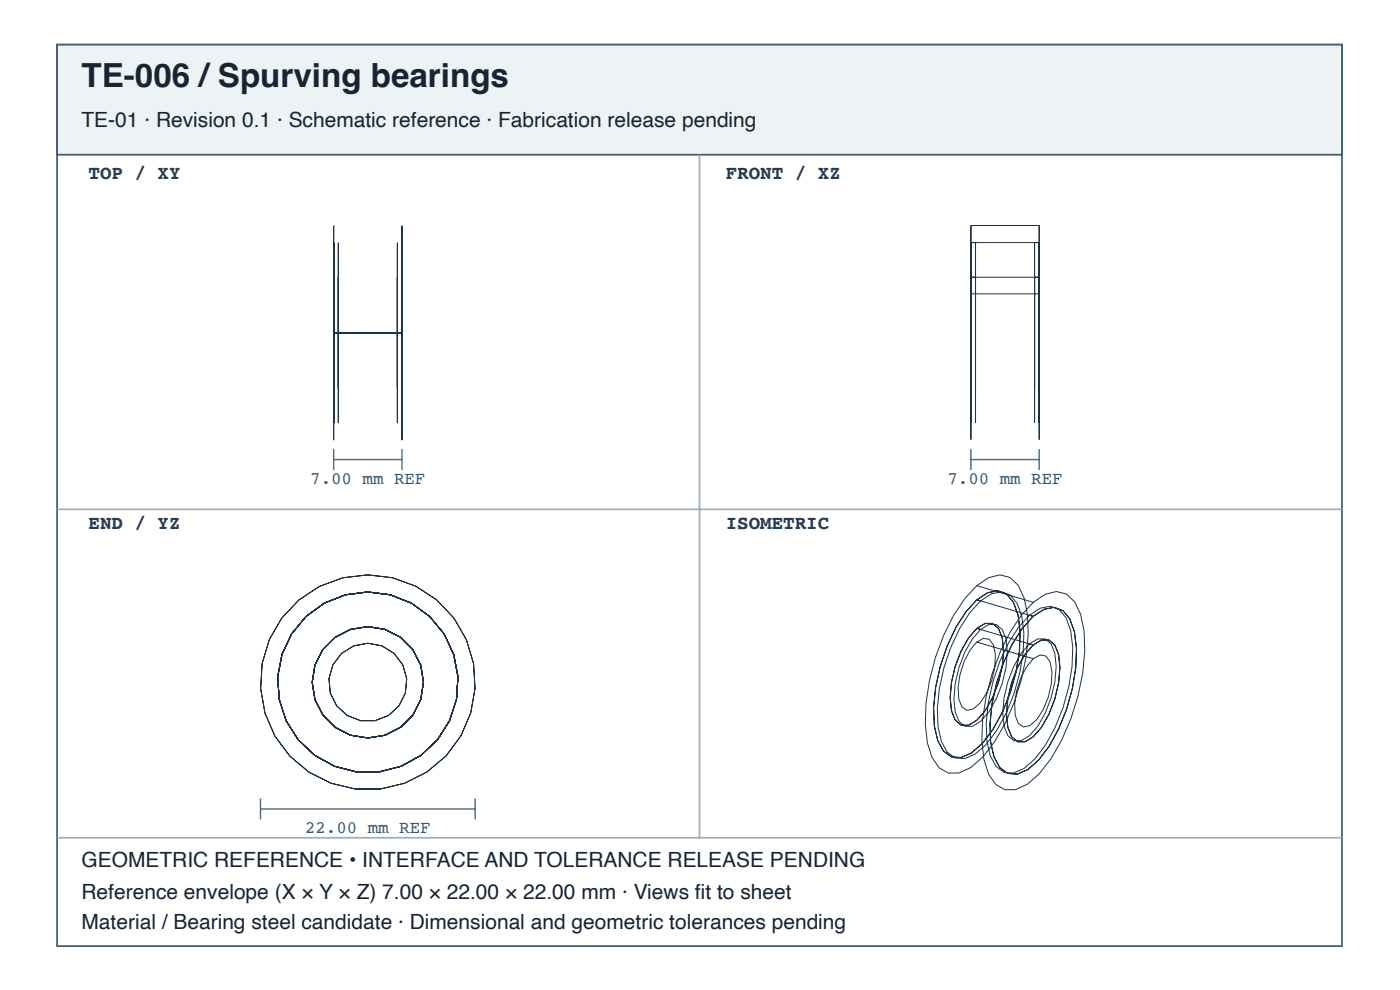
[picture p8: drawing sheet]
<svg xmlns="http://www.w3.org/2000/svg" width="297mm" height="210mm" viewBox="0 0 297 210" stroke-linecap="round" stroke-linejoin="round" font-family="sans-serif">
<path d="M12.1 9.5h272.6v191.1h-272.6z" fill="none" stroke="#405a70" stroke-width=".37"/>
<path d="M12.1 9.5h272.6v23.3h-272.6z" fill="#edf2f5"/>
<path d="M12.1 9.5h272.6v23.3h-272.6z" fill="none" stroke="#405a70" stroke-width=".37"/>
<path d="M148.4 32.8v144.8M12.1 108h272.6M12.1 177.6h272.6" fill="none" stroke="#9daebc" stroke-width=".37"/>
<g fill="none" stroke="#203246" stroke-width=".21">
<path d="M70.8 47.8v45.5zM70.8 51.5v38.2zM70.8 58.8v23.6zM71.8 51.5v38.2zM71.8 58.8v23.6zM84.3 51.5v38.2zM84.3 58.8v23.6zM85.2 51.5v38.2zM85.2 58.8v23.6zM85.3 47.8v45.5zM85.3 51.5v38.2zM85.3 58.8v23.6z"/>
<path d="M206 47.8v45.4zM206 51.4v38.2zM206 58.8v23.6zM206 47.8h14.5M206 51.4h14.5M206 58.8h14.5M207 51.4v38.2zM207 58.8v23.6zM219.5 51.4v38.2zM219.5 58.8v23.6zM220.4 51.4v38.2zM220.4 58.8v23.6z"/>
<path d="M220.5 47.8v45.4zM220.5 51.4v38.2zM220.5 58.8v23.6zM70.8 62.3v16.5zM70.8 70.6h14.5M85.3 62.3v16.5zM206 62.3v16.4zM206 62.3h14.5M220.5 62.3v16.4zM207.2 124.2l2.5-1.7 2.4-.6 2.2 .5 1.7 1.7 1.3 2.6a33.4 33.4 0 0 1-.6 17.4 39.8 39.8 0 0 1-8.2 16.4l-2.5 2.2-2.5 1.2h-2.3l-1.9-1.1-1.5-2.2-1.1-3.1a38.5 38.5 0 0 1 1.8-18.1 34.9 34.9 0 0 1 8.7-15.2zM207.2 127.2l2.3-1.5 2.2-.5 1.8 .7 1.5 1.8 1 2.7a34.2 34.2 0 0 1-3.4 20.6l-2 3.7-2.2 2.9-2.3 2-2.3 1-2-.1-1.7-1.3-1.2-2.2a28.1 28.1 0 0 1 .6-15.7 30.5 30.5 0 0 1 7.7-14.1zM207.2 133.2l1.8-1h1.6l1.2 1 .8 2a22 22 0 0 1-3.6 15.5l-1.8 2-1.7 1h-1.6l-1.3-1-.8-2a22 22 0 0 1 3.7-15.5z"/>
<path d="M207.2 136.1l1.5-.8 1.2 .3 .9 1.2a14.6 14.6 0 0 1-2.8 12.2l-1.5 1.3-1.4 .3-1.1-.8-.6-1.6a15.3 15.3 0 0 1 3.8-12.1zM207.2 124.2l12 3.5M207.2 127.2l12 3.5M207.2 133.2l12 3.5M207.2 136.1l12 3.6M207.3 127.2l2.3-1.5 2.1-.4 1.9 .6 1.4 1.8 1 2.7a34.2 34.2 0 0 1-3.3 20.6l-2.1 3.7-2.2 2.9-2.3 2-2.2 1-2-.1-1.7-1.3-1.3-2.2a28 28 0 0 1 .6-15.7 30.4 30.4 0 0 1 7.8-14.1zM207.3 133.2l1.7-1h1.6l1.2 1 .9 2a22 22 0 0 1-3.7 15.5l-1.7 2-1.8 1.1h-1.6l-1.2-1.1-.8-2a22 22 0 0 1 3.6-15.5zM207.3 127.2l.7 .2M207.3 133.2l.7 .3M208 127.4l2.3-1.5 2.2-.4 1.8 .7 1.5 1.7 1 2.8a34.2 34.2 0 0 1-3.4 20.5l-2 3.7-2.2 3-2.3 2-2.2 .9-2.1-.1-1.7-1.2-1.2-2.3a28.1 28.1 0 0 1 .6-15.7 30.5 30.5 0 0 1 7.7-14.1zM208 133.5l1.8-1.1h1.6l1.2 1.1 .8 2a22 22 0 0 1-3.6 15.4l-1.8 2-1.7 1.1h-1.6l-1.2-1.1-.9-2a22 22 0 0 1 3.7-15.4zM218.4 130.4l2.3-1.5 2.1-.4 1.9 .7 1.5 1.8 .9 2.7a34.2 34.2 0 0 1-3.3 20.6l-2 3.7-2.2 2.9-2.3 2-2.3 1-2-.2-1.7-1.2-1.2-2.3a28.1 28.1 0 0 1 .5-15.6 30.4 30.4 0 0 1 7.8-14.2z"/>
<path d="M218.4 136.5l1.8-1h1.5l1.3 1 .8 2a22 22 0 0 1-3.6 15.5l-1.8 2-1.7 1h-1.6l-1.3-1-.8-2a22 22 0 0 1 3.7-15.5zM218.4 136.5l.8 .2M219.2 130.7l2.3-1.5 2.1-.4 1.9 .7 1.4 1.7 1 2.7a34.2 34.2 0 0 1-3.3 20.6l-2 3.7-2.3 2.9-2.3 2-2.2 1-2-.1-1.7-1.3-1.2-2.2a28 28 0 0 1 .5-15.7 30.4 30.4 0 0 1 7.8-14.1zM219.2 136.7l1.7-1h1.6l1.3 1 .8 2.1a22 22 0 0 1-3.7 15.4l-1.7 2-1.8 1.1h-1.6l-1.2-1.1-.8-2a22 22 0 0 1 3.6-15.5zM219.2 127.7l2.5-1.7 2.4-.6 2.1 .5 1.8 1.7 1.3 2.7a33.4 33.4 0 0 1-.6 17.3 39.8 39.8 0 0 1-8.2 16.4l-2.6 2.3-2.4 1.1h-2.3l-1.9-1.1-1.6-2.1-1-3.2a38.6 38.6 0 0 1 1.7-18.1 34.8 34.8 0 0 1 8.8-15.2zM219.2 130.7l2.3-1.5 2.1-.4 1.9 .7 1.5 1.7 1 2.8a34.2 34.2 0 0 1-3.4 20.5l-2 3.7-2.2 2.9-2.3 2.1-2.3 .9-2-.1-1.7-1.3-1.2-2.2a28.1 28.1 0 0 1 .6-15.7 30.5 30.5 0 0 1 7.7-14.1zM219.2 136.7l1.8-1h1.6l1.2 1.1 .8 2a22 22 0 0 1-3.6 15.4l-1.8 2-1.7 1.1h-1.6l-1.3-1.1-.8-2a22 22 0 0 1 3.7-15.4zM219.2 139.7l1.5-.8 1.2 .2 .9 1.2a14.6 14.6 0 0 1-2.9 12.3l-1.4 1.2-1.4 .3-1.1-.7-.6-1.7a15.3 15.3 0 0 1 3.8-12z"/>
<circle cx="78" cy="144.7" r="19.2"/>
<circle cx="78" cy="144.7" r="11.8"/>
<circle cx="78" cy="144.7" r="22.8"/>
<circle cx="78" cy="144.7" r="8.3"/>
</g>
<path d="M70.8 95.2v4.5M70.8 97.4h14.5M85.3 95.2v4.5M206 97.4h14.5M206 95.2v4.5M220.5 95.2v4.5M55.3 169.3v4.4M55.3 171.5h45.5M100.8 169.3v4.4" fill="none" stroke="#466b86" stroke-width=".3"/>
<text font-size="7" fill="#182431" x="17.3" y="18.4">TE-006 /Spurving bearings</text>
<g font-size="4.4" fill="#182431">
<text x="17.3" y="26.9">TE-01 · Revision 0.1 · Schematic reference · Fabrication release pending</text>
<text x="17.3" y="183.9">GEOMETRIC REFERENCE • INTERFACE AND TOLERANCE RELEASE PENDING</text>
<text x="17.3" y="190.6">Reference envelope (X × Y × Z) 7.00 × 22.00 × 22.00 mm · Views fi t to sheet</text>
<text x="17.3" y="196.9">Material / Bearing steel candidate · Dimensional and geometric tolerances pending</text>
</g>
<g font-size="4.1" fill="#263d52">
<text x="18.8" y="38">TOP / XY</text>
<text x="154" y="38">FRONT / XZ</text>
<text x="18.8" y="112.1">END / YZ</text>
<text x="154" y="112.1">ISOMETRIC</text>
</g>
<g font-size="3.7" fill="#335b78">
<text x="65.8" y="102.6">7.00 mm REF</text>
<text x="201" y="102.6">7.00 mm REF</text>
<text x="64.7" y="176.7">22.00 mm REF</text>
</g>
</svg>
